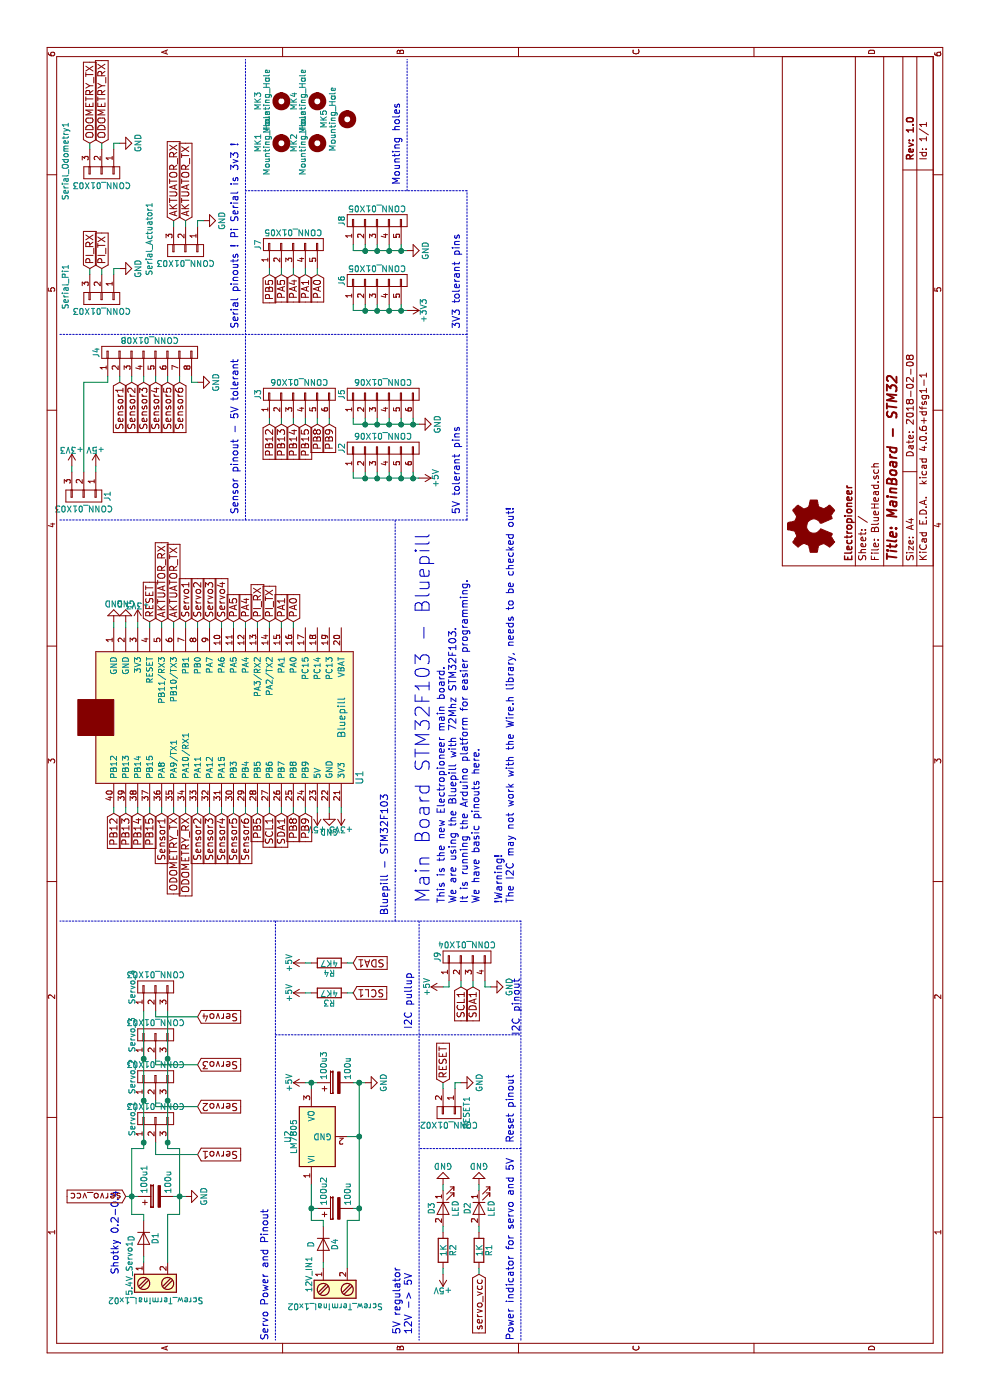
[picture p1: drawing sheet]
EESchema Schematic File Version 2
LIBS:power
LIBS:device
LIBS:transistors
LIBS:conn
LIBS:linear
LIBS:regul
LIBS:74xx
LIBS:cmos4000
LIBS:adc-dac
LIBS:memory
LIBS:xilinx
LIBS:microcontrollers
LIBS:dsp
LIBS:microchip
LIBS:analog_switches
LIBS:motorola
LIBS:texas
LIBS:intel
LIBS:audio
LIBS:interface
LIBS:digital-audio
LIBS:philips
LIBS:display
LIBS:cypress
LIBS:siliconi
LIBS:opto
LIBS:atmel
LIBS:contrib
LIBS:valves
LIBS:Bluepill
LIBS:74xgxx
LIBS:ac-dc
LIBS:actel
LIBS:allegro
LIBS:Altera
LIBS:analog_devices
LIBS:battery_management
LIBS:bbd
LIBS:bosch
LIBS:brooktre
LIBS:cmos_ieee
LIBS:dc-dc
LIBS:diode
LIBS:elec-unifil
LIBS:ESD_Protection
LIBS:ftdi
LIBS:gennum
LIBS:graphic
LIBS:hc11
LIBS:ir
LIBS:Lattice
LIBS:leds
LIBS:logo
LIBS:maxim
LIBS:mechanical
LIBS:microchip_dspic33dsc
LIBS:microchip_pic10mcu
LIBS:microchip_pic12mcu
LIBS:microchip_pic16mcu
LIBS:microchip_pic18mcu
LIBS:microchip_pic24mcu
LIBS:microchip_pic32mcu
LIBS:modules
LIBS:motor_drivers
LIBS:motors
LIBS:msp430
LIBS:nordicsemi
LIBS:nxp
LIBS:nxp_armmcu
LIBS:onsemi
LIBS:Oscillators
LIBS:powerint
LIBS:Power_Management
LIBS:pspice
LIBS:references
LIBS:relays
LIBS:rfcom
LIBS:sensors
LIBS:silabs
LIBS:stm8
LIBS:stm32
LIBS:supertex
LIBS:switches
LIBS:transf
LIBS:triac_thyristor
LIBS:ttl_ieee
LIBS:video
LIBS:wiznet
LIBS:Worldsemi
LIBS:Xicor
LIBS:zetex
LIBS:Zilog
LIBS:BlueHead-cache
EELAYER 25 0
EELAYER END
$Descr A4 11693 8268
encoding utf-8
Sheet 1 1
Title "MainBoard - STM32"
Date "2018-02-08"
Rev "1.0"
Comp "Electropioneer"
Comment1 ""
Comment2 ""
Comment3 ""
Comment4 ""
$EndDescr
$Comp
L Bluepill U1
U 1 1
P 4850 3150
F 0 "U1" H 5200 3300 60  0000 C CNN
F 1 "Bluepill" H 5700 3450 60  0000 C CNN
F 2 "Hardware:Bluepill" H 5300 3150 60  0001 C CNN
F 3 "" H 5300 3150 60  0001 C CNN
	1    4850 3150
	1    0    0    -1  
$EndComp
$Comp
L GND #PWR15
U 1 1
P 6500 950
F 0 "#PWR15" H 6500 700 50  0001 C CNN
F 1 "GND" H 6500 800 50  0000 C CNN
F 2 "" H 6500 950 50  0001 C CNN
F 3 "" H 6500 950 50  0001 C CNN
	1    6500 950 
	0    -1   -1   0   
$EndComp
$Comp
L GND #PWR16
U 1 1
P 6500 1050
F 0 "#PWR16" H 6500 800 50  0001 C CNN
F 1 "GND" H 6500 900 50  0000 C CNN
F 2 "" H 6500 1050 50  0001 C CNN
F 3 "" H 6500 1050 50  0001 C CNN
	1    6500 1050
	0    -1   -1   0   
$EndComp
$Comp
L GND #PWR13
U 1 1
P 4900 2750
F 0 "#PWR13" H 4900 2500 50  0001 C CNN
F 1 "GND" H 4900 2600 50  0000 C CNN
F 2 "" H 4900 2750 50  0001 C CNN
F 3 "" H 4900 2750 50  0001 C CNN
	1    4900 2750
	0    1    1    0   
$EndComp
$Comp
L +5V #PWR12
U 1 1
P 4900 2650
F 0 "#PWR12" H 4900 2500 50  0001 C CNN
F 1 "+5V" H 4900 2790 50  0000 C CNN
F 2 "" H 4900 2650 50  0001 C CNN
F 3 "" H 4900 2650 50  0001 C CNN
	1    4900 2650
	0    -1   -1   0   
$EndComp
$Comp
L +3V3 #PWR14
U 1 1
P 4900 2850
F 0 "#PWR14" H 4900 2700 50  0001 C CNN
F 1 "+3V3" H 4900 2990 50  0000 C CNN
F 2 "" H 4900 2850 50  0001 C CNN
F 3 "" H 4900 2850 50  0001 C CNN
	1    4900 2850
	0    -1   -1   0   
$EndComp
$Comp
L +3V3 #PWR17
U 1 1
P 6500 1150
F 0 "#PWR17" H 6500 1000 50  0001 C CNN
F 1 "+3V3" H 6500 1290 50  0000 C CNN
F 2 "" H 6500 1150 50  0001 C CNN
F 3 "" H 6500 1150 50  0001 C CNN
	1    6500 1150
	0    1    1    0   
$EndComp
$Comp
L CONN_01X03 Serial_Odometry1
U 1 1
P 10250 850
F 0 "Serial_Odometry1" H 10150 550 50  0000 C CNN
F 1 "CONN_01X03" V 10350 850 50  0000 C CNN
F 2 "Pin_Headers:Pin_Header_Straight_1x03_Pitch2.54mm" H 10250 850 50  0001 C CNN
F 3 "" H 10250 850 50  0001 C CNN
	1    10250 850 
	-1   0    0    1   
$EndComp
$Comp
L GND #PWR27
U 1 1
P 10500 1000
F 0 "#PWR27" H 10500 750 50  0001 C CNN
F 1 "GND" H 10500 850 50  0000 C CNN
F 2 "" H 10500 1000 50  0001 C CNN
F 3 "" H 10500 1000 50  0001 C CNN
	1    10500 1000
	1    0    0    -1  
$EndComp
$Comp
L CONN_01X02 RESET1
U 1 1
P 2400 3750
F 0 "RESET1" H 2400 3900 50  0000 C CNN
F 1 "CONN_01X02" V 2500 3750 50  0000 C CNN
F 2 "Pin_Headers:Pin_Header_Straight_1x02_Pitch2.54mm" H 2400 3750 50  0001 C CNN
F 3 "" H 2400 3750 50  0001 C CNN
	1    2400 3750
	-1   0    0    1   
$EndComp
Text GLabel 6500 1250 2    60   Input ~ 0
RESET
Text GLabel 2650 3700 2    60   Input ~ 0
RESET
$Comp
L GND #PWR7
U 1 1
P 2650 3850
F 0 "#PWR7" H 2650 3600 50  0001 C CNN
F 1 "GND" H 2650 3700 50  0000 C CNN
F 2 "" H 2650 3850 50  0001 C CNN
F 3 "" H 2650 3850 50  0001 C CNN
	1    2650 3850
	1    0    0    -1  
$EndComp
$Comp
L Screw_Terminal_1x02 5.4V_Servo1
U 1 1
P 950 1300
F 0 "5.4V_Servo1" H 1100 1550 50  0000 C TNN
F 1 "Screw_Terminal_1x02" V 800 1300 50  0000 C TNN
F 2 "Connectors_Terminal_Blocks:TerminalBlock_Pheonix_MKDS1.5-2pol" H 950 1075 50  0001 C CNN
F 3 "" H 925 1300 50  0001 C CNN
	1    950  1300
	1    0    0    -1  
$EndComp
$Comp
L CP 100u1
U 1 1
P 1700 1300
F 0 "100u1" H 1725 1400 50  0000 L CNN
F 1 "100u" H 1725 1200 50  0000 L CNN
F 2 "Capacitors_SMD:CP_Elec_6.3x5.3" H 1738 1150 50  0001 C CNN
F 3 "" H 1700 1300 50  0001 C CNN
	1    1700 1300
	1    0    0    -1  
$EndComp
$Comp
L D D1
U 1 1
P 1350 1200
F 0 "D1" H 1350 1300 50  0000 C CNN
F 1 "D" H 1350 1100 50  0000 C CNN
F 2 "Diodes_SMD:D_SMA_Standard" H 1350 1200 50  0001 C CNN
F 3 "" H 1350 1200 50  0001 C CNN
	1    1350 1200
	-1   0    0    1   
$EndComp
Text Notes 1050 1000 0    60   ~ 0
Shotky 0.2-0.4\n
$Comp
L GND #PWR2
U 1 1
P 1700 1550
F 0 "#PWR2" H 1700 1300 50  0001 C CNN
F 1 "GND" H 1700 1400 50  0000 C CNN
F 2 "" H 1700 1550 50  0001 C CNN
F 3 "" H 1700 1550 50  0001 C CNN
	1    1700 1550
	1    0    0    -1  
$EndComp
$Comp
L CONN_01X03 Servo_1
U 1 1
P 2350 1300
F 0 "Servo_1" H 2350 1500 50  0000 C CNN
F 1 "CONN_01X03" V 2450 1300 50  0000 C CNN
F 2 "Pin_Headers:Pin_Header_Straight_1x03_Pitch2.54mm" H 2350 1300 50  0001 C CNN
F 3 "" H 2350 1300 50  0001 C CNN
	1    2350 1300
	1    0    0    -1  
$EndComp
$Comp
L CONN_01X03 Servo_2
U 1 1
P 2700 1300
F 0 "Servo_2" H 2700 1500 50  0000 C CNN
F 1 "CONN_01X03" V 2800 1300 50  0000 C CNN
F 2 "Pin_Headers:Pin_Header_Straight_1x03_Pitch2.54mm" H 2700 1300 50  0001 C CNN
F 3 "" H 2700 1300 50  0001 C CNN
	1    2700 1300
	1    0    0    -1  
$EndComp
$Comp
L CONN_01X03 Servo_3
U 1 1
P 3050 1300
F 0 "Servo_3" H 3050 1500 50  0000 C CNN
F 1 "CONN_01X03" V 3150 1300 50  0000 C CNN
F 2 "Pin_Headers:Pin_Header_Straight_1x03_Pitch2.54mm" H 3050 1300 50  0001 C CNN
F 3 "" H 3050 1300 50  0001 C CNN
	1    3050 1300
	1    0    0    -1  
$EndComp
Text GLabel 2050 1650 3    60   Input ~ 0
Servo1
Text GLabel 2450 1650 3    60   Input ~ 0
Servo2
Text GLabel 2800 1650 3    60   Input ~ 0
Servo3
$Comp
L CONN_01X03 Servo_4
U 1 1
P 3450 1300
F 0 "Servo_4" H 3450 1500 50  0000 C CNN
F 1 "CONN_01X03" V 3550 1300 50  0000 C CNN
F 2 "Pin_Headers:Pin_Header_Straight_1x03_Pitch2.54mm" H 3450 1300 50  0001 C CNN
F 3 "" H 3450 1300 50  0001 C CNN
	1    3450 1300
	1    0    0    -1  
$EndComp
Text GLabel 3200 1650 3    60   Input ~ 0
Servo4
Text GLabel 4900 1450 0    60   Input ~ 0
ODOMETRY_TX
Text GLabel 4900 1550 0    60   Input ~ 0
ODOMETRY_RX
Text GLabel 4900 2250 0    60   Input ~ 0
SCL1
Text GLabel 4900 2350 0    60   Input ~ 0
SDA1
Text GLabel 6500 1450 2    60   Input ~ 0
AKTUATOR_TX
Text GLabel 6500 1350 2    60   Input ~ 0
AKTUATOR_RX
Text GLabel 6500 2150 2    60   Input ~ 0
PI_RX
Text GLabel 6500 2250 2    60   Input ~ 0
PI_TX
Text GLabel 10500 750  2    60   Input ~ 0
ODOMETRY_TX
Text GLabel 10500 850  2    60   Input ~ 0
ODOMETRY_RX
$Comp
L CONN_01X03 Serial_Pi1
U 1 1
P 9200 850
F 0 "Serial_Pi1" H 9100 550 50  0000 C CNN
F 1 "CONN_01X03" V 9300 850 50  0000 C CNN
F 2 "Pin_Headers:Pin_Header_Straight_1x03_Pitch2.54mm" H 9200 850 50  0001 C CNN
F 3 "" H 9200 850 50  0001 C CNN
	1    9200 850 
	-1   0    0    1   
$EndComp
$Comp
L GND #PWR24
U 1 1
P 9450 1000
F 0 "#PWR24" H 9450 750 50  0001 C CNN
F 1 "GND" H 9450 850 50  0000 C CNN
F 2 "" H 9450 1000 50  0001 C CNN
F 3 "" H 9450 1000 50  0001 C CNN
	1    9450 1000
	1    0    0    -1  
$EndComp
Text GLabel 9450 750  2    60   Input ~ 0
PI_RX
Text GLabel 9450 850  2    60   Input ~ 0
PI_TX
$Comp
L CONN_01X03 Serial_Actuator1
U 1 1
P 9600 1550
F 0 "Serial_Actuator1" H 9500 1250 50  0000 C CNN
F 1 "CONN_01X03" V 9700 1550 50  0000 C CNN
F 2 "Pin_Headers:Pin_Header_Straight_1x03_Pitch2.54mm" H 9600 1550 50  0001 C CNN
F 3 "" H 9600 1550 50  0001 C CNN
	1    9600 1550
	-1   0    0    1   
$EndComp
$Comp
L GND #PWR26
U 1 1
P 9850 1700
F 0 "#PWR26" H 9850 1450 50  0001 C CNN
F 1 "GND" H 9850 1550 50  0000 C CNN
F 2 "" H 9850 1700 50  0001 C CNN
F 3 "" H 9850 1700 50  0001 C CNN
	1    9850 1700
	1    0    0    -1  
$EndComp
Text GLabel 9850 1450 2    60   Input ~ 0
AKTUATOR_RX
Text GLabel 9850 1550 2    60   Input ~ 0
AKTUATOR_TX
Text GLabel 6500 1550 2    60   Input ~ 0
Servo1
Text GLabel 6500 1650 2    60   Input ~ 0
Servo2
Text GLabel 6500 1750 2    60   Input ~ 0
Servo3
Text GLabel 6500 1850 2    60   Input ~ 0
Servo4
Text GLabel 4900 1350 0    60   Input ~ 0
Sensor1
Text GLabel 4900 1650 0    60   Input ~ 0
Sensor2
Text GLabel 4900 1750 0    60   Input ~ 0
Sensor3
Text GLabel 4900 1850 0    60   Input ~ 0
Sensor4
Text GLabel 4900 1950 0    60   Input ~ 0
Sensor5
Text GLabel 4900 2050 0    60   Input ~ 0
Sensor6
Text GLabel 8500 1000 0    60   Input ~ 0
Sensor1
Text GLabel 8500 1100 0    60   Input ~ 0
Sensor2
Text GLabel 8500 1200 0    60   Input ~ 0
Sensor3
Text GLabel 8500 1300 0    60   Input ~ 0
Sensor4
Text GLabel 8500 1400 0    60   Input ~ 0
Sensor5
Text GLabel 8500 1500 0    60   Input ~ 0
Sensor6
$Comp
L GND #PWR22
U 1 1
P 8500 1650
F 0 "#PWR22" H 8500 1400 50  0001 C CNN
F 1 "GND" H 8500 1500 50  0000 C CNN
F 2 "" H 8500 1650 50  0001 C CNN
F 3 "" H 8500 1650 50  0001 C CNN
	1    8500 1650
	1    0    0    -1  
$EndComp
Text GLabel 4900 2150 0    60   Input ~ 0
PB5
Text GLabel 4900 2450 0    60   Input ~ 0
PB8
Text GLabel 4900 2550 0    60   Input ~ 0
PB9
Text GLabel 6500 2450 2    60   Input ~ 0
PA0
Text GLabel 6500 2350 2    60   Input ~ 0
PA1
Text GLabel 6500 2050 2    60   Input ~ 0
PA4
Text GLabel 6500 1950 2    60   Input ~ 0
PA5
$Comp
L CONN_01X08 J4
U 1 1
P 8750 1250
F 0 "J4" H 8750 1700 50  0000 C CNN
F 1 "CONN_01X08" V 8850 1250 50  0000 C CNN
F 2 "Pin_Headers:Pin_Header_Straight_1x08_Pitch2.54mm" H 8750 1250 50  0001 C CNN
F 3 "" H 8750 1250 50  0001 C CNN
	1    8750 1250
	1    0    0    -1  
$EndComp
$Comp
L CONN_01X03 J1
U 1 1
P 7550 700
F 0 "J1" H 7550 900 50  0000 C CNN
F 1 "CONN_01X03" V 7650 700 50  0000 C CNN
F 2 "Pin_Headers:Pin_Header_Straight_1x03_Pitch2.54mm" H 7550 700 50  0001 C CNN
F 3 "" H 7550 700 50  0001 C CNN
	1    7550 700 
	-1   0    0    1   
$EndComp
$Comp
L +5V #PWR20
U 1 1
P 7800 800
F 0 "#PWR20" H 7800 650 50  0001 C CNN
F 1 "+5V" H 7800 940 50  0000 C CNN
F 2 "" H 7800 800 50  0001 C CNN
F 3 "" H 7800 800 50  0001 C CNN
	1    7800 800 
	0    1    1    0   
$EndComp
$Comp
L +3V3 #PWR19
U 1 1
P 7800 600
F 0 "#PWR19" H 7800 450 50  0001 C CNN
F 1 "+3V3" H 7800 740 50  0000 C CNN
F 2 "" H 7800 600 50  0001 C CNN
F 3 "" H 7800 600 50  0001 C CNN
	1    7800 600 
	0    1    1    0   
$EndComp
Text GLabel 1700 1050 1    60   Input ~ 0
servo_vcc
Text GLabel 1050 4000 0    60   Input ~ 0
servo_vcc
$Comp
L R R1
U 1 1
P 1250 4000
F 0 "R1" V 1330 4000 50  0000 C CNN
F 1 "1K" V 1250 4000 50  0000 C CNN
F 2 "Resistors_SMD:R_0805" V 1180 4000 50  0001 C CNN
F 3 "" H 1250 4000 50  0001 C CNN
	1    1250 4000
	0    -1   1    0   
$EndComp
$Comp
L LED D2
U 1 1
P 1600 4000
F 0 "D2" H 1600 4100 50  0000 C CNN
F 1 "LED" H 1600 3900 50  0000 C CNN
F 2 "LEDs:LED_0805" H 1600 4000 50  0001 C CNN
F 3 "" H 1600 4000 50  0001 C CNN
	1    1600 4000
	-1   0    0    -1  
$EndComp
$Comp
L GND #PWR4
U 1 1
P 1800 4000
F 0 "#PWR4" H 1800 3750 50  0001 C CNN
F 1 "GND" H 1800 3850 50  0000 C CNN
F 2 "" H 1800 4000 50  0001 C CNN
F 3 "" H 1800 4000 50  0001 C CNN
	1    1800 4000
	0    -1   1    0   
$EndComp
$Comp
L Screw_Terminal_1x02 12V_IN1
U 1 1
P 900 2800
F 0 "12V_IN1" H 1050 3050 50  0000 C TNN
F 1 "Screw_Terminal_1x02" V 750 2800 50  0000 C TNN
F 2 "Connectors_Terminal_Blocks:TerminalBlock_Pheonix_MKDS1.5-2pol" H 900 2575 50  0001 C CNN
F 3 "" H 875 2800 50  0001 C CNN
	1    900  2800
	1    0    0    -1  
$EndComp
$Comp
L D D4
U 1 1
P 1300 2700
F 0 "D4" H 1300 2800 50  0000 C CNN
F 1 "D" H 1300 2600 50  0000 C CNN
F 2 "Diodes_SMD:D_SMA_Standard" H 1300 2700 50  0001 C CNN
F 3 "" H 1300 2700 50  0001 C CNN
	1    1300 2700
	-1   0    0    1   
$EndComp
$Comp
L CP 100u2
U 1 1
P 1600 2800
F 0 "100u2" H 1625 2900 50  0000 L CNN
F 1 "100u" H 1625 2700 50  0000 L CNN
F 2 "Capacitors_SMD:CP_Elec_6.3x5.3" H 1638 2650 50  0001 C CNN
F 3 "" H 1600 2800 50  0001 C CNN
	1    1600 2800
	1    0    0    -1  
$EndComp
$Comp
L CP 100u3
U 1 1
P 2650 2800
F 0 "100u3" H 2675 2900 50  0000 L CNN
F 1 "100u" H 2675 2700 50  0000 L CNN
F 2 "Capacitors_SMD:CP_Elec_6.3x5.3" H 2688 2650 50  0001 C CNN
F 3 "" H 2650 2800 50  0001 C CNN
	1    2650 2800
	1    0    0    -1  
$EndComp
$Comp
L GND #PWR6
U 1 1
P 2650 3050
F 0 "#PWR6" H 2650 2800 50  0001 C CNN
F 1 "GND" H 2650 2900 50  0000 C CNN
F 2 "" H 2650 3050 50  0001 C CNN
F 3 "" H 2650 3050 50  0001 C CNN
	1    2650 3050
	1    0    0    -1  
$EndComp
$Comp
L +5V #PWR5
U 1 1
P 2650 2550
F 0 "#PWR5" H 2650 2400 50  0001 C CNN
F 1 "+5V" H 2650 2690 50  0000 C CNN
F 2 "" H 2650 2550 50  0001 C CNN
F 3 "" H 2650 2550 50  0001 C CNN
	1    2650 2550
	1    0    0    -1  
$EndComp
$Comp
L R R2
U 1 1
P 1250 3700
F 0 "R2" V 1330 3700 50  0000 C CNN
F 1 "1K" V 1250 3700 50  0000 C CNN
F 2 "Resistors_SMD:R_0805" V 1180 3700 50  0001 C CNN
F 3 "" H 1250 3700 50  0001 C CNN
	1    1250 3700
	0    -1   1    0   
$EndComp
$Comp
L LED D3
U 1 1
P 1600 3700
F 0 "D3" H 1600 3800 50  0000 C CNN
F 1 "LED" H 1600 3600 50  0000 C CNN
F 2 "LEDs:LED_0805" H 1600 3700 50  0001 C CNN
F 3 "" H 1600 3700 50  0001 C CNN
	1    1600 3700
	-1   0    0    -1  
$EndComp
$Comp
L GND #PWR3
U 1 1
P 1800 3700
F 0 "#PWR3" H 1800 3450 50  0001 C CNN
F 1 "GND" H 1800 3550 50  0000 C CNN
F 2 "" H 1800 3700 50  0001 C CNN
F 3 "" H 1800 3700 50  0001 C CNN
	1    1800 3700
	0    -1   1    0   
$EndComp
$Comp
L +5V #PWR1
U 1 1
P 1050 3700
F 0 "#PWR1" H 1050 3550 50  0001 C CNN
F 1 "+5V" H 1050 3840 50  0000 C CNN
F 2 "" H 1050 3700 50  0001 C CNN
F 3 "" H 1050 3700 50  0001 C CNN
	1    1050 3700
	0    -1   -1   0   
$EndComp
$Comp
L SPX2920M3-5.0 U2
U 1 1
P 2200 2650
F 0 "U2" H 2200 2900 50  0000 C CNN
F 1 "LM7805" H 2200 2850 50  0000 C CNN
F 2 "TO_SOT_Packages_SMD:TO-252-2Lead" H 2200 2750 50  0001 C CIN
F 3 "" H 2200 2650 50  0001 C CNN
	1    2200 2650
	1    0    0    -1  
$EndComp
Text GLabel 4900 1250 0    60   Input ~ 0
PB15
Text GLabel 4900 1150 0    60   Input ~ 0
PB14
Text GLabel 4900 1050 0    60   Input ~ 0
PB13
Text GLabel 4900 950  0    60   Input ~ 0
PB12
Text GLabel 8150 2250 0    60   Input ~ 0
PB12
Text GLabel 8150 2350 0    60   Input ~ 0
PB13
Text GLabel 8150 2450 0    60   Input ~ 0
PB14
Text GLabel 8150 2550 0    60   Input ~ 0
PB15
Text GLabel 9400 2250 0    60   Input ~ 0
PB5
Text GLabel 8150 2650 0    60   Input ~ 0
PB8
Text GLabel 8150 2750 0    60   Input ~ 0
PB9
Text GLabel 9400 2350 0    60   Input ~ 0
PA5
Text GLabel 9400 2450 0    60   Input ~ 0
PA4
Text GLabel 9400 2550 0    60   Input ~ 0
PA1
Text GLabel 9400 2650 0    60   Input ~ 0
PA0
$Comp
L CONN_01X06 J3
U 1 1
P 8400 2500
F 0 "J3" H 8400 2850 50  0000 C CNN
F 1 "CONN_01X06" V 8500 2500 50  0000 C CNN
F 2 "Pin_Headers:Pin_Header_Straight_1x06_Pitch2.54mm" H 8400 2500 50  0001 C CNN
F 3 "" H 8400 2500 50  0001 C CNN
	1    8400 2500
	1    0    0    -1  
$EndComp
$Comp
L CONN_01X06 J5
U 1 1
P 8400 3200
F 0 "J5" H 8400 3550 50  0000 C CNN
F 1 "CONN_01X06" V 8500 3200 50  0000 C CNN
F 2 "Pin_Headers:Pin_Header_Straight_1x06_Pitch2.54mm" H 8400 3200 50  0001 C CNN
F 3 "" H 8400 3200 50  0001 C CNN
	1    8400 3200
	1    0    0    -1  
$EndComp
$Comp
L GND #PWR21
U 1 1
P 8150 3500
F 0 "#PWR21" H 8150 3250 50  0001 C CNN
F 1 "GND" H 8150 3350 50  0000 C CNN
F 2 "" H 8150 3500 50  0001 C CNN
F 3 "" H 8150 3500 50  0001 C CNN
	1    8150 3500
	1    0    0    -1  
$EndComp
$Comp
L CONN_01X06 J2
U 1 1
P 7950 3200
F 0 "J2" H 7950 3550 50  0000 C CNN
F 1 "CONN_01X06" V 8050 3200 50  0000 C CNN
F 2 "Pin_Headers:Pin_Header_Straight_1x06_Pitch2.54mm" H 7950 3200 50  0001 C CNN
F 3 "" H 7950 3200 50  0001 C CNN
	1    7950 3200
	1    0    0    -1  
$EndComp
$Comp
L +5V #PWR18
U 1 1
P 7700 3500
F 0 "#PWR18" H 7700 3350 50  0001 C CNN
F 1 "+5V" H 7700 3640 50  0000 C CNN
F 2 "" H 7700 3500 50  0001 C CNN
F 3 "" H 7700 3500 50  0001 C CNN
	1    7700 3500
	-1   0    0    1   
$EndComp
$Comp
L CONN_01X05 J7
U 1 1
P 9650 2450
F 0 "J7" H 9650 2750 50  0000 C CNN
F 1 "CONN_01X05" V 9750 2450 50  0000 C CNN
F 2 "Pin_Headers:Pin_Header_Straight_1x05_Pitch2.54mm" H 9650 2450 50  0001 C CNN
F 3 "" H 9650 2450 50  0001 C CNN
	1    9650 2450
	1    0    0    -1  
$EndComp
$Comp
L CONN_01X05 J8
U 1 1
P 9850 3150
F 0 "J8" H 9850 3450 50  0000 C CNN
F 1 "CONN_01X05" V 9950 3150 50  0000 C CNN
F 2 "Pin_Headers:Pin_Header_Straight_1x05_Pitch2.54mm" H 9850 3150 50  0001 C CNN
F 3 "" H 9850 3150 50  0001 C CNN
	1    9850 3150
	1    0    0    -1  
$EndComp
$Comp
L GND #PWR25
U 1 1
P 9600 3400
F 0 "#PWR25" H 9600 3150 50  0001 C CNN
F 1 "GND" H 9600 3250 50  0000 C CNN
F 2 "" H 9600 3400 50  0001 C CNN
F 3 "" H 9600 3400 50  0001 C CNN
	1    9600 3400
	1    0    0    -1  
$EndComp
$Comp
L CONN_01X05 J6
U 1 1
P 9350 3150
F 0 "J6" H 9350 3450 50  0000 C CNN
F 1 "CONN_01X05" V 9450 3150 50  0000 C CNN
F 2 "Pin_Headers:Pin_Header_Straight_1x05_Pitch2.54mm" H 9350 3150 50  0001 C CNN
F 3 "" H 9350 3150 50  0001 C CNN
	1    9350 3150
	1    0    0    -1  
$EndComp
$Comp
L +3V3 #PWR23
U 1 1
P 9100 3400
F 0 "#PWR23" H 9100 3250 50  0001 C CNN
F 1 "+3V3" H 9100 3540 50  0000 C CNN
F 2 "" H 9100 3400 50  0001 C CNN
F 3 "" H 9100 3400 50  0001 C CNN
	1    9100 3400
	-1   0    0    1   
$EndComp
$Comp
L Mounting_Hole MK1
U 1 1
P 10500 2350
F 0 "MK1" H 10500 2550 50  0000 C CNN
F 1 "Mounting_Hole" H 10500 2475 50  0000 C CNN
F 2 "Mounting_Holes:MountingHole_3.2mm_M3_Pad_Via" H 10500 2350 50  0001 C CNN
F 3 "" H 10500 2350 50  0001 C CNN
	1    10500 2350
	1    0    0    -1  
$EndComp
$Comp
L Mounting_Hole MK2
U 1 1
P 10500 2650
F 0 "MK2" H 10500 2850 50  0000 C CNN
F 1 "Mounting_Hole" H 10500 2775 50  0000 C CNN
F 2 "Mounting_Holes:MountingHole_3.2mm_M3_Pad_Via" H 10500 2650 50  0001 C CNN
F 3 "" H 10500 2650 50  0001 C CNN
	1    10500 2650
	1    0    0    -1  
$EndComp
$Comp
L Mounting_Hole MK3
U 1 1
P 10850 2350
F 0 "MK3" H 10850 2550 50  0000 C CNN
F 1 "Mounting_Hole" H 10850 2475 50  0000 C CNN
F 2 "Mounting_Holes:MountingHole_3.2mm_M3_Pad_Via" H 10850 2350 50  0001 C CNN
F 3 "" H 10850 2350 50  0001 C CNN
	1    10850 2350
	1    0    0    -1  
$EndComp
$Comp
L Mounting_Hole MK4
U 1 1
P 10850 2650
F 0 "MK4" H 10850 2850 50  0000 C CNN
F 1 "Mounting_Hole" H 10850 2775 50  0000 C CNN
F 2 "Mounting_Holes:MountingHole_3.2mm_M3_Pad_Via" H 10850 2650 50  0001 C CNN
F 3 "" H 10850 2650 50  0001 C CNN
	1    10850 2650
	1    0    0    -1  
$EndComp
$Comp
L Mounting_Hole MK5
U 1 1
P 10700 2900
F 0 "MK5" H 10700 3100 50  0000 C CNN
F 1 "Mounting_Hole" H 10700 3025 50  0000 C CNN
F 2 "Mounting_Holes:MountingHole_3.2mm_M3_Pad_Via" H 10700 2900 50  0001 C CNN
F 3 "" H 10700 2900 50  0001 C CNN
	1    10700 2900
	1    0    0    -1  
$EndComp
Text Notes 500  2250 0    60   ~ 0
Servo Power and Pinout\n
Text Notes 550  3450 0    60   ~ 0
5V regulator \n12V -> 5V\n
Text Notes 500  4300 0    60   ~ 0
Power indicator for servo and 5V\n
Text Notes 2150 4300 0    60   ~ 0
Reset pinout\n
Text Notes 4050 3250 0    60   ~ 0
Bluepill - STM32F103\n
Text Notes 7400 2000 0    60   ~ 0
Sensor pinout - 5V tolerant\n
Text Notes 8950 2000 0    60   ~ 0
Serial pinouts ! Pi Serial is 3v3 !
Text Notes 7400 3850 0    60   ~ 0
5V tolerant pins
Text Notes 8950 3850 0    60   ~ 0
3V3 tolerant pins
Text Notes 10150 3350 0    60   ~ 0
Mounting holes\n
Text GLabel 3450 3850 0    60   Input ~ 0
SCL1
Text GLabel 3450 3950 0    60   Input ~ 0
SDA1
$Comp
L GND #PWR10
U 1 1
P 3450 4100
F 0 "#PWR10" H 3450 3850 50  0001 C CNN
F 1 "GND" H 3450 3950 50  0000 C CNN
F 2 "" H 3450 4100 50  0001 C CNN
F 3 "" H 3450 4100 50  0001 C CNN
	1    3450 4100
	1    0    0    -1  
$EndComp
Text Notes 3050 4350 0    60   ~ 0
I2C pinout
Text Notes 4150 3600 0    118  ~ 0
Main Board STM32F103 - Bluepill
Text Notes 4150 4300 0    60   ~ 0
This is the new Electropioneer main board.\nWe are using the Bluepill with 72Mhz STM32F103.\nIt is running the Arduino platform for easier programming.\nWe have basic pinouts here.\n\n!Warning!\nThe I2C may not work with the Wire.h library, needs to be checked out!\n
$Comp
L OPEN_HARDWARE_1 LOGO1
U 1 1
P 7300 6800
F 0 "LOGO1" H 7300 7075 50  0001 C BNN
F 1 "OPEN_HARDWARE_1" H 7300 6575 50  0001 C CNN
F 2 "" H 7300 6800 50  0001 C CNN
F 3 "" H 7300 6800 50  0001 C CNN
	1    7300 6800
	1    0    0    -1  
$EndComp
$Comp
L +5V #PWR8
U 1 1
P 3400 2550
F 0 "#PWR8" H 3400 2400 50  0001 C CNN
F 1 "+5V" H 3400 2690 50  0000 C CNN
F 2 "" H 3400 2550 50  0001 C CNN
F 3 "" H 3400 2550 50  0001 C CNN
	1    3400 2550
	1    0    0    -1  
$EndComp
$Comp
L R R3
U 1 1
P 3400 2750
F 0 "R3" V 3480 2750 50  0000 C CNN
F 1 "4K7" V 3400 2750 50  0000 C CNN
F 2 "Resistors_SMD:R_0805" V 3330 2750 50  0001 C CNN
F 3 "" H 3400 2750 50  0001 C CNN
	1    3400 2750
	-1   0    0    -1  
$EndComp
Text GLabel 3400 2950 3    60   Input ~ 0
SCL1
$Comp
L +5V #PWR11
U 1 1
P 3650 2550
F 0 "#PWR11" H 3650 2400 50  0001 C CNN
F 1 "+5V" H 3650 2690 50  0000 C CNN
F 2 "" H 3650 2550 50  0001 C CNN
F 3 "" H 3650 2550 50  0001 C CNN
	1    3650 2550
	1    0    0    -1  
$EndComp
$Comp
L R R4
U 1 1
P 3650 2750
F 0 "R4" V 3730 2750 50  0000 C CNN
F 1 "4K7" V 3650 2750 50  0000 C CNN
F 2 "Resistors_SMD:R_0805" V 3580 2750 50  0001 C CNN
F 3 "" H 3650 2750 50  0001 C CNN
	1    3650 2750
	-1   0    0    -1  
$EndComp
Text GLabel 3650 2950 3    60   Input ~ 0
SDA1
Text Notes 3100 3450 0    60   ~ 0
I2C pullup
$Comp
L CONN_01X04 J9
U 1 1
P 3700 3900
F 0 "J9" H 3700 4150 50  0000 C CNN
F 1 "CONN_01X04" V 3800 3900 50  0000 C CNN
F 2 "Pin_Headers:Pin_Header_Straight_1x04_Pitch2.54mm" H 3700 3900 50  0001 C CNN
F 3 "" H 3700 3900 50  0001 C CNN
	1    3700 3900
	1    0    0    -1  
$EndComp
$Comp
L +5V #PWR9
U 1 1
P 3450 3700
F 0 "#PWR9" H 3450 3550 50  0001 C CNN
F 1 "+5V" H 3450 3840 50  0000 C CNN
F 2 "" H 3450 3700 50  0001 C CNN
F 3 "" H 3450 3700 50  0001 C CNN
	1    3450 3700
	1    0    0    -1  
$EndComp
Wire Wire Line
	4900 2750 4950 2750
Wire Wire Line
	6450 950  6500 950 
Wire Wire Line
	6450 1050 6500 1050
Wire Wire Line
	4900 2650 4950 2650
Wire Wire Line
	4900 2850 4950 2850
Wire Wire Line
	6450 1150 6500 1150
Wire Wire Line
	4900 1450 4950 1450
Wire Wire Line
	4900 1550 4950 1550
Wire Wire Line
	10450 750  10500 750 
Wire Wire Line
	10450 850  10500 850 
Wire Wire Line
	10450 950  10500 950 
Wire Wire Line
	10500 950  10500 1000
Wire Wire Line
	6450 1250 6500 1250
Wire Wire Line
	2600 3700 2650 3700
Wire Wire Line
	2600 3800 2650 3800
Wire Wire Line
	2650 3800 2650 3850
Wire Wire Line
	1150 1200 1200 1200
Wire Wire Line
	1500 1200 1550 1200
Wire Wire Line
	1550 1200 1550 1100
Wire Wire Line
	1700 1050 1700 1150
Wire Wire Line
	1150 1400 1550 1400
Wire Wire Line
	1550 1400 1550 1500
Wire Wire Line
	1700 1450 1700 1550
Connection ~ 1700 1100
Connection ~ 1700 1500
Wire Wire Line
	2100 1200 3250 1200
Wire Wire Line
	2100 1200 2100 1100
Wire Wire Line
	2100 1100 1550 1100
Wire Wire Line
	1550 1500 2100 1500
Wire Wire Line
	2100 1500 2100 1400
Wire Wire Line
	2100 1400 3250 1400
Connection ~ 2150 1400
Connection ~ 2500 1400
Connection ~ 2150 1200
Connection ~ 2500 1200
Wire Wire Line
	2150 1300 2050 1300
Wire Wire Line
	2050 1300 2050 1650
Wire Wire Line
	2500 1300 2450 1300
Wire Wire Line
	2450 1300 2450 1650
Wire Wire Line
	2850 1300 2800 1300
Wire Wire Line
	2800 1300 2800 1650
Wire Wire Line
	4900 2450 4950 2450
Wire Wire Line
	4900 2550 4950 2550
Wire Wire Line
	4900 1350 4950 1350
Connection ~ 2850 1200
Connection ~ 2850 1400
Wire Wire Line
	3250 1300 3200 1300
Wire Wire Line
	3200 1300 3200 1650
Wire Wire Line
	6450 1350 6500 1350
Wire Wire Line
	6450 1450 6500 1450
Wire Wire Line
	6450 2150 6500 2150
Wire Wire Line
	6450 2250 6500 2250
Wire Wire Line
	4950 950  4900 950 
Wire Wire Line
	4950 1050 4900 1050
Wire Wire Line
	4950 1150 4900 1150
Wire Wire Line
	4950 1250 4900 1250
Wire Wire Line
	4950 1650 4900 1650
Wire Wire Line
	4950 1750 4900 1750
Wire Wire Line
	4950 1850 4900 1850
Wire Wire Line
	4950 1950 4900 1950
Wire Wire Line
	4950 2050 4900 2050
Wire Wire Line
	4950 2150 4900 2150
Wire Wire Line
	4950 2250 4900 2250
Wire Wire Line
	4950 2350 4900 2350
Wire Wire Line
	6450 2450 6500 2450
Wire Wire Line
	6450 2350 6500 2350
Wire Wire Line
	6450 2050 6500 2050
Wire Wire Line
	6450 1950 6500 1950
Wire Wire Line
	6450 1850 6500 1850
Wire Wire Line
	6500 1750 6450 1750
Wire Wire Line
	6450 1650 6500 1650
Wire Wire Line
	6450 1550 6500 1550
Wire Wire Line
	9400 750  9450 750 
Wire Wire Line
	9400 850  9450 850 
Wire Wire Line
	9400 950  9450 950 
Wire Wire Line
	9450 950  9450 1000
Wire Wire Line
	9800 1450 9850 1450
Wire Wire Line
	9800 1550 9850 1550
Wire Wire Line
	9800 1650 9850 1650
Wire Wire Line
	9850 1650 9850 1700
Wire Wire Line
	8500 1000 8550 1000
Wire Wire Line
	8500 1100 8550 1100
Wire Wire Line
	8500 1200 8550 1200
Wire Wire Line
	8500 1300 8550 1300
Wire Wire Line
	8500 1400 8550 1400
Wire Wire Line
	8500 1500 8550 1500
Wire Wire Line
	8500 1650 8500 1600
Wire Wire Line
	8500 1600 8550 1600
Wire Wire Line
	7750 700  8500 700 
Wire Wire Line
	8500 700  8500 900 
Wire Wire Line
	8500 900  8550 900 
Wire Wire Line
	1050 4000 1100 4000
Wire Wire Line
	1400 4000 1450 4000
Wire Wire Line
	1750 4000 1800 4000
Wire Wire Line
	1100 2700 1150 2700
Wire Wire Line
	1500 2700 1450 2700
Wire Wire Line
	1500 2600 1500 2700
Wire Wire Line
	1500 2600 1800 2600
Wire Wire Line
	1600 2650 1600 2600
Connection ~ 1600 2600
Wire Wire Line
	1100 2900 1500 2900
Wire Wire Line
	1500 2900 1500 3000
Wire Wire Line
	1500 3000 2650 3000
Wire Wire Line
	1600 2950 1600 3000
Connection ~ 1600 3000
Wire Wire Line
	2200 3000 2200 2900
Wire Wire Line
	2600 2600 2650 2600
Wire Wire Line
	2650 2550 2650 2650
Wire Wire Line
	2650 2950 2650 3050
Connection ~ 2200 3000
Connection ~ 2650 2600
Connection ~ 2650 3000
Wire Wire Line
	1050 3700 1100 3700
Wire Wire Line
	1400 3700 1450 3700
Wire Wire Line
	1750 3700 1800 3700
Wire Wire Line
	8150 2250 8200 2250
Wire Wire Line
	8150 2350 8200 2350
Wire Wire Line
	8150 2450 8200 2450
Wire Wire Line
	8150 2550 8200 2550
Wire Wire Line
	8150 2650 8200 2650
Wire Wire Line
	8150 2750 8200 2750
Wire Wire Line
	8200 2950 8150 2950
Wire Wire Line
	8150 2950 8150 3500
Wire Wire Line
	8200 3450 8150 3450
Connection ~ 8150 3450
Wire Wire Line
	8200 3350 8150 3350
Connection ~ 8150 3350
Wire Wire Line
	8200 3250 8150 3250
Connection ~ 8150 3250
Wire Wire Line
	8200 3150 8150 3150
Connection ~ 8150 3150
Wire Wire Line
	8200 3050 8150 3050
Connection ~ 8150 3050
Wire Wire Line
	7750 2950 7700 2950
Wire Wire Line
	7700 2950 7700 3500
Wire Wire Line
	7750 3450 7700 3450
Connection ~ 7700 3450
Wire Wire Line
	7750 3350 7700 3350
Connection ~ 7700 3350
Wire Wire Line
	7750 3250 7700 3250
Connection ~ 7700 3250
Wire Wire Line
	7750 3150 7700 3150
Connection ~ 7700 3150
Wire Wire Line
	7750 3050 7700 3050
Connection ~ 7700 3050
Wire Wire Line
	9400 2250 9450 2250
Wire Wire Line
	9400 2350 9450 2350
Wire Wire Line
	9400 2450 9450 2450
Wire Wire Line
	9400 2550 9450 2550
Wire Wire Line
	9400 2650 9450 2650
Wire Wire Line
	9650 2950 9600 2950
Wire Wire Line
	9600 2950 9600 3400
Wire Wire Line
	9650 3350 9600 3350
Connection ~ 9600 3350
Wire Wire Line
	9650 3250 9600 3250
Connection ~ 9600 3250
Wire Wire Line
	9650 3150 9600 3150
Connection ~ 9600 3150
Wire Wire Line
	9650 3050 9600 3050
Connection ~ 9600 3050
Wire Wire Line
	9150 2950 9100 2950
Wire Wire Line
	9100 2950 9100 3400
Wire Wire Line
	9150 3350 9100 3350
Connection ~ 9100 3350
Wire Wire Line
	9150 3250 9100 3250
Connection ~ 9100 3250
Wire Wire Line
	9150 3150 9100 3150
Connection ~ 9100 3150
Wire Wire Line
	9150 3050 9100 3050
Connection ~ 9100 3050
Wire Wire Line
	7750 600  7800 600 
Wire Wire Line
	7750 800  7800 800 
Wire Notes Line
	8900 500  8900 3900
Wire Notes Line
	7350 2050 11200 2050
Wire Notes Line
	7350 500  7350 3900
Wire Notes Line
	4000 4350 4000 500 
Wire Notes Line
	4000 3300 7350 3300
Wire Notes Line
	7350 3900 10100 3900
Wire Notes Line
	10100 3900 10100 2050
Wire Notes Line
	10100 3400 11200 3400
Wire Notes Line
	4000 2300 500  2300
Wire Notes Line
	4000 3500 500  3500
Wire Notes Line
	500  4350 4000 4350
Wire Notes Line
	2100 4350 2100 3500
Wire Notes Line
	3050 2300 3050 4350
Wire Wire Line
	3400 2950 3400 2900
Wire Wire Line
	3400 2600 3400 2550
Wire Wire Line
	3650 2950 3650 2900
Wire Wire Line
	3650 2600 3650 2550
Wire Wire Line
	3450 3750 3450 3700
Wire Wire Line
	3450 3750 3500 3750
Wire Wire Line
	3450 3850 3500 3850
Wire Wire Line
	3500 3950 3450 3950
Wire Wire Line
	3450 4100 3450 4050
Wire Wire Line
	3450 4050 3500 4050
$EndSCHEMATC
